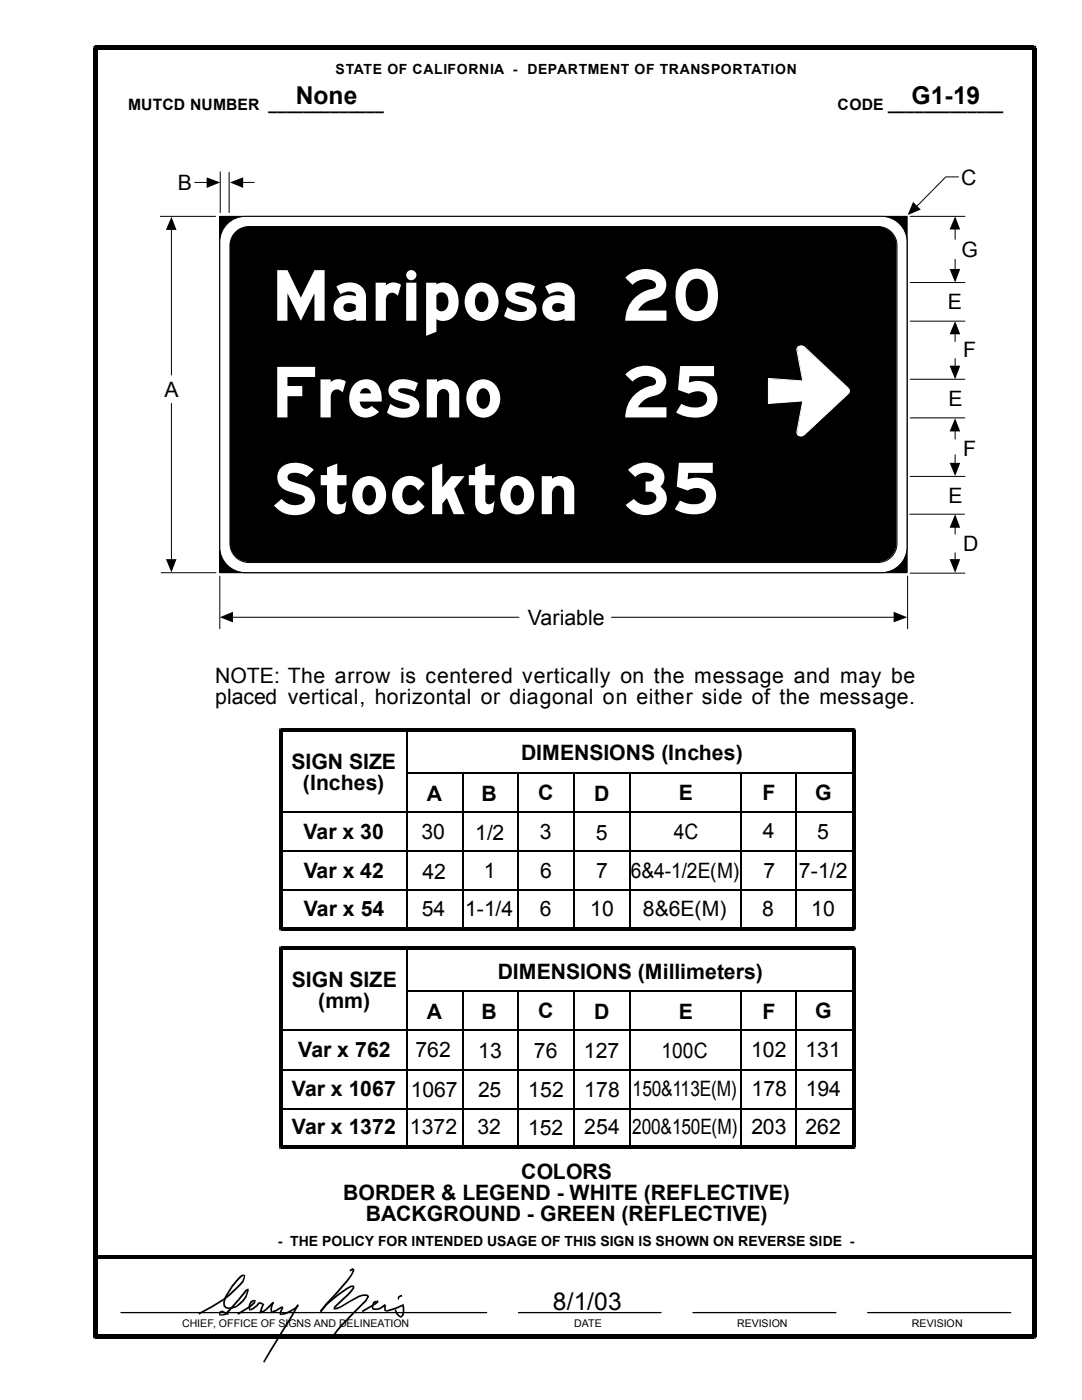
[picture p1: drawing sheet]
<svg xmlns="http://www.w3.org/2000/svg" width="216mm" height="279mm" viewBox="0 0 216 279" stroke-linecap="round" stroke-linejoin="round" font-family="sans-serif">
<path d="M18.6 9.1h.4v.9l.5-.4h-.9zM19 9.1h187.3v.9h-187.3zM206.3 9.1h.5v.5h-.9l.4 .4zM43.9 43.2h137.1v71.1h-137.1zM19 250.5h187.3v.7h-187.3zM18.6 9.6h.9v257.1h-.9zM19 266.3h187.3v.8h-187.3zM18.6 266.7h.9l-.5-.4v.8h-.4zM205.9 9.6h.9v257.1h-.9zM206.3 266.3l-.4 .4h.9v.4h-.5z" fill="#000"/>
<g fill="none" stroke="#000" stroke-width=".2">
<path d="M38.9 36.4h2.5M43.9 34.3v8.1M45.7 34.4v8M48.3 36.4h2.4M191.3 35.3h-2.6l-5.8 5.9M32 43.2h11M34.2 45.7v29.1M43.9 43.2h137.1v71.1h-137.1zM181.6 75.7h10.9M181.6 64.1h10.9M190.6 66.5v1.7M190.6 71.5v1.7"/>
<path d="M34.2 80.5v31.3M181.6 95.1h10.9M181.6 83.4h10.9M190.6 85.9v1.7M190.6 90.8v1.7M32.2 114.3h10.9M43.9 115v10.5M181.1 115v10.5M181.5 102.6h10.9M181.6 114.4h10.9M190.6 105.2v1.4M190.6 110.3v1.5"/>
<path d="M46.3 123.2h57.2M122 123.2h56.5"/>
</g>
<g fill="#000">
<path d="M41.2 35.4l2.7 1-2.7 1.1z" fill-rule="evenodd"/>
<path d="M45.9 36.4l2.6-1v2.1z" fill-rule="evenodd"/>
<path d="M34.2 43.3l1 2.6h-2.1z" fill-rule="evenodd"/>
<path d="M182.2 40.3l1.5 1.5-2.6 1.1z" fill-rule="evenodd"/>
<path d="M189.5 73h2.1l-1 2.7z" fill-rule="evenodd"/>
<path d="M190.6 64.1l1 2.6h-2.1z" fill-rule="evenodd"/>
<path d="M189.5 92.4h2.1l-1 2.6z" fill-rule="evenodd"/>
<path d="M190.6 83.5l1 2.6h-2.1z" fill-rule="evenodd"/>
<path d="M33.1 111.6h2.1l-1 2.6z" fill-rule="evenodd"/>
<path d="M189.5 111.6h2.1l-1 2.7z" fill-rule="evenodd"/>
<path d="M190.6 102.6l1 2.7h-2.1z" fill-rule="evenodd"/>
<path d="M43.9 123.2l2.6-1.1v2.1z" fill-rule="evenodd"/>
<path d="M178.3 122.1l2.7 1.1-2.7 1z" fill-rule="evenodd"/>
</g>
<path d="M45.1 45a5.1 5.1 0 0 1 3.8-1.8h127a5.1 5.1 0 0 1 5 5.1v60.8a5.1 5.1 0 0 1-5 5.1h-127a5.1 5.1 0 0 1-5-5.1v-60.8a5.1 5.1 0 0 1 1.2-3.3z" fill="#fff"/>
<path d="M45.7 44.4a5.1 5.1 0 0 1 3.2-1.2h127a5.1 5.1 0 0 1 5.1 5.1v60.9a5.1 5.1 0 0 1-5.1 5.1h-127a5.1 5.1 0 0 1-5-5.1v-60.9a5.1 5.1 0 0 1 1.8-3.9zM47 46.3a3.8 3.8 0 0 1 2.7-1.1h125.5a3.8 3.8 0 0 1 3.8 3.8v59.5a3.8 3.8 0 0 1-3.8 3.8h-125.5a3.8 3.8 0 0 1-3.8-3.8v-59.5a3.8 3.8 0 0 1 1.1-2.7zM181.6 43.2h10.9M181.6 56.4h10.9M190.6 45.6v2.2M190.6 51.7v2.2" fill="none" stroke="#000" stroke-width=".2"/>
<path d="M47 46.3a3.8 3.8 0 0 1 2.7-1.1h125.4a3.8 3.8 0 0 1 3.8 3.8v59.4a3.8 3.8 0 0 1-3.8 3.8h-125.4a3.8 3.8 0 0 1-3.8-3.8v-59.4a3.8 3.8 0 0 1 1.1-2.7z" fill="#000"/>
<g fill="#000">
<path d="M189.5 53.7h2.1l-1 2.7z" fill-rule="evenodd"/>
<path d="M190.6 43.2l1 2.6h-2.1z" fill-rule="evenodd"/>
</g>
<path d="M159.3 69.3a.82 .82 0 0 1 1.1 0l9.1 8.4v.6l-9.3 8.7h-.7l-.4-.4 1.1-6.6-6.9 .5v-4.9l6.9 .4-1.1-6.1z" fill-rule="evenodd" fill="#fff"/>
<path d="M159.3 69.2l.6-.2 .5 .2 8.8 8.3a.72 .72 0 0 1 0 1.1l-8.8 8.2-.5 .2-.6-.1-.3-.7 1.2-6.2-6.9 .5v-5l6.9 .5-1.2-6.2z" fill="none" stroke="#fff" stroke-width=".2"/>
<g fill="#000">
<path d="M55.7 145.4h.3v.7l.4-.4h-.7zM56 145.4h114.3v.6h-114.3zM170.3 145.4h.4v.3h-.7l.3 .3zM55.7 188.9h.3v.7l.4-.4h-.7zM55.7 145.7h.7v39.6h-.7zM56 188.9h114.3v.7h-114.3zM56 185h114.3v.7h-114.3zM55.7 185.3h.7l-.4-.3v.7h-.3zM170 145.7h.7v39.6h-.7zM170.3 188.9h.4v.3h-.7l.3 .4zM170.3 185l-.3 .3h.7v.4h-.4zM55.7 189.2h.7v39.7h-.7z"/>
<path d="M55.7 228.9h.7l-.4-.3v.7h-.3zM56 228.6h114.3v.7h-114.3zM170 189.2h.7v39.7h-.7zM170.3 228.6l-.3 .3h.7v.4h-.4zM48.7 254.5h.2l-.3 1.4-2.7 2.7-1.2 .9-.3-.3 1.2-.9 2.7-2.7zM44.4 259.2l.3 .3zM44.4 262.3l.6-.3 2.5-2.8 .3 .3-2.5 2.7-.8 .4zM47.5 259.2l.3 .3zM47.8 254.8l.5-.5 .6 .1v.3l-.3-.1a11.8 11.8 0 0 0-3.7 5.2l.1 .8-.4 .1-.1-.9a12.9 12.9 0 0 1 3.3-5zM48.7 254.5h.2v-.1v.3zM49 257.4l.5-.3 .2 .5h-.3l.1-.2-.2 .2-1.5 1.9-.3-.3zM49.4 257.5l.3 .1h-.1z"/>
<path d="M50 259.8l.6-.4 .2 .3-.6 .3-.2 .5v1h-.3l-.1-1.1zM50.6 259.4l.2 .3h-.3l.3-.3zM51.6 259.9l.1-.1-.1 .4h.2zM51.7 259.8l.7 .2-.1 .4-.7-.2zM54.4 259.8l.3 .1-.3-.1 .2 .3zM54.4 259.8l.3 .1-.4 1.5 .1 .3-.2 .3a1.7 1.7 0 0 1 .2-2.2zM69.7 253.5l.7-.4 .3 .2v.4h-.3v-.4v.1l-.5 .3zM70.5 256.5h.2v.2h-.3l.1 .2zM70.4 253.6l.3 .1-1.2 1.9-5.4 6.3-.3-.3 5.5-6.2 .7-1.1zM70.4 253.6l.3 .1zM70.4 256.7h.3v.4a20.2 20.2 0 0 1-3.8 3.9v.2h-.4l.1-.4 3.3-3.2 .5-.6zM73.2 258.3v.4z"/>
<path d="M73.2 258.3l.5 .4-.5 1a47.2 47.2 0 0 0-6.2 6.6l-.4 .5-.2-.2a18.7 18.7 0 0 1 4.4-5.1l2.1-2.1 .4-.7h-.1zM75 259.6h.2l.1 .2zM74.4 259.9l.6-.3 .3 .2a.93 .93 0 0 0-.8 1.2l.6 .1v.4l-.8-.2-.1-.8zM79.4 258.7l.3 .2-.1 .5-.3-.2zM79.4 258.7l.8-.3 .1 .3-.6 .3zM79.4 258.7l.3 .3zM39.6 262l4.8-2.8 .3 .3-5 2.9zM44.4 261.5l1.2 .6v.4l-1.3-.6zM44.4 261.5l-.1 .4zM43.9 261.7l.5-.2v.4l-.5 .1 .1 .3h.4v.3h-.6l-.1-.6zM44.4 262.3l.1 .3zM44.6 260.7l.3-.2 .1 .1z"/>
<path d="M44.9 260.5l.2 .3a2.37 2.37 0 0 0 2.5-.6l.7-.7 .6-.8 .5-1.2 .2 .1a4.5 4.5 0 0 1-4 3.7l-.6-.2-.4-.3zM47.3 262.1l2.2-1.3 .3 .2-2.2 1.4zM50.8 259.4l.3 .1-.2 .6-1.1 .9-.3-.2 1.3-1.1h-.3zM49.5 260.8l.3 .2zM50 261.2l.1 .3h-.1zM50 261.2l1.1-.8 .3 .3-1.3 .8zM51.6 259.9l.2 .3-.4 .5-.3-.3zM51.1 260.4l.3 .3zM51.8 261.8l.4 .1-.2-.2 .1 .3-.5 .1zM52 261.7l.6-.2 .7-.6 .1 .4-.7 .6-.6 .1zM52.4 260l.1 .1-.3 .3zM52.5 260.1l.2 .2-.5 1.6-.4-.1 .6-1.4h-.2z"/>
<path d="M53.2 261l1.2-1.2 .2 .3-1.2 1.2zM53.2 261l.1-.1 .1 .4zM54.4 261.6v.4h-.1zM54.4 261.6l1.9-.9 .1 .3-1.2 .7-.8 .3zM56.1 262.1l-.1 .4zM56.1 262.1a5.6 5.6 0 0 0 3.3-1.7l.2 .2a6.1 6.1 0 0 1-3.5 1.9zM56.3 260.7l.2 .2h-.4l.3 .1zM56.1 260.9h.4l.1 .1-.6 1.1v.4l-.2-.1v-.4l.4-1zM59.4 260.4l.2 .2zM59.4 260.4l.2 .1-1.3 2.3-5.6 9.1-.2-.1zM65 260.2l2.1-1.7 2-1.5 .9-.5h.5v.4h-.4a21.4 21.4 0 0 0-6 5l-.3-.3zM63.8 261.6l.3 .3z"/>
<path d="M66.7 261v.4h-.2v-.2h.4zM66.7 261l1.2-.3 3.6-2.1 .9-.3h.8v.4h-.8l-.8 .2-4.3 2.4-.6 .1zM72.1 261.6l3.2-1.9 .1 .1h-.2v-.2l.2-.1 .1 .4-.7 .5-2.4 1.5zM75.1 261.1l.5-.1 1-.6 .3 .2-1.2 .8-.6 .1zM75.1 261.1v.4zM76.8 260.2l.1 .2-.3 .2h.3l-.3-.2zM76.9 260.4l.1 .1v.9l.2 .1-.1 .3-.4-.2v-1.1l-.1 .1zM77.2 261.5l.1 .3h-.2zM77.2 261.5l1.7-.6 1.5-.6 .1 .3-1.5 .7-1.7 .5zM78.7 261.5l.3-.2 .3 .7 .8 .7-.2 .3-.8-.7zM79.8 262.7h.3l-.2 .3 .1 .1 .1-.1zM80.4 260.3l.1-.1 .1 .2-.3 .1 .2 .1z"/>
<path d="M80.3 260.5l.3-.1a2.47 2.47 0 0 1-.5 2.6l-.3-.3a1.98 1.98 0 0 0 .5-2.2z"/>
</g>
<g fill="none" stroke="#000" stroke-width=".34">
<path d="M56 145.6v39.7M81.2 154.3h89.1M81.2 145.6v39.7M92.3 154.3v31.1M103.4 154.3v31.1M114.6 154.3v31.1M125.6 154.3v31.1M147.8 154.3v31.1M158.8 154.3v31M56 169.8h114.3M56 177.6h114.3M56 162.1h114.3"/>
<path d="M81.2 197.9h89.1M81.2 189.1v39.8M92.3 197.9v31.1M103.4 197.9v31.1M114.6 197.9v31M125.6 197.9v31.1M147.8 198v30.9M158.8 197.8v31.1M56 205.7h114.3M56 213.4h114.3M56 221.2h114.3"/>
</g>
<path d="M24.1 262h73M103.5 262h28.4M138.3 262h28.5M173.1 262h28.6" fill="none" stroke="#000" stroke-width=".25"/>
<g font-size="15.2" fill="#fff">
<text x="54.1" y="64">Mariposa 20</text>
<text x="54.1" y="83.3">Fresno</text>
<text x="123.8" y="83.3">25</text>
<text x="54.3" y="102.6">Stockton 35</text>
</g>
<g font-size="4.9">
<text x="59" y="20.7">None</text>
<text x="181.9" y="20.8">G1-19</text>
<text x="110.3" y="261.5">8/1/03</text>
</g>
<g font-size="4.2">
<text x="35.5" y="38">B</text>
<text x="191.8" y="36.9">C</text>
<text x="191.9" y="51.2">G</text>
<text x="189.1" y="61.6">E</text>
<text x="192.2" y="71.3">F</text>
<text x="32.9" y="79.2">A</text>
<text x="189.2" y="81.1">E</text>
<text x="192.2" y="90.9">F</text>
<text x="189.2" y="100.4">E</text>
<text x="192.2" y="110">D</text>
<text x="105.3" y="124.8">Variable</text>
<text x="42.9" y="136.2">NOTE: The arrow is centered vertically on the message and may be</text>
<text x="42.9" y="140.5">placed vertical, horizontal or diagonal on either side of the message.</text>
<text x="58.2" y="153.5">SIGN SIZE</text>
<text x="104" y="151.7">DIMENSIONS (Inches)</text>
<text x="60.5" y="157.7">(Inches)</text>
<text x="85.2" y="159.8">A</text>
<text x="96.1" y="159.8">B</text>
<text x="107.4" y="159.7">C</text>
<text x="118.5" y="159.8">D</text>
<text x="135.5" y="159.7">E</text>
<text x="152.1" y="159.7">F</text>
<text x="162.6" y="159.6">G</text>
<text x="60.5" y="167.5">Var x 30</text>
<text x="84.1" y="167.5">30</text>
<text x="94.8" y="167.6">1/2</text>
<text x="107.7" y="167.5">3</text>
<text x="118.9" y="167.6">5</text>
<text x="134.5" y="167.5">4C</text>
<text x="152.2" y="167.3">4</text>
<text x="163.1" y="167.5">5</text>
<text x="60.6" y="175.2">Var x 42</text>
<text x="84.3" y="175.3">42</text>
<text x="96.5" y="175.3">1</text>
<text x="107.8" y="175.3">6</text>
<text x="119" y="175.3">7</text>
<text x="125.9" y="175.2">6&amp;4-1/2E(M)</text>
<text x="152.3" y="175.2">7</text>
<text x="159.4" y="175.2">7-1/2</text>
<text x="60.6" y="182.8">Var x 54</text>
<text x="84.2" y="182.8">54</text>
<text x="92.8" y="182.8">1-1/4</text>
<text x="107.7" y="182.9">6</text>
<text x="117.8" y="182.7">10</text>
<text x="128.3" y="182.8">8&amp;6E(M)</text>
<text x="152.1" y="182.7">8</text>
<text x="161.9" y="182.8">10</text>
<text x="58.3" y="197">SIGN SIZE</text>
<text x="99.3" y="195.3">DIMENSIONS (Millimeters)</text>
<text x="63.5" y="201.3">(mm)</text>
<text x="85.2" y="203.3">A</text>
<text x="96.1" y="203.3">B</text>
<text x="107.4" y="203.2">C</text>
<text x="118.5" y="203.4">D</text>
<text x="135.5" y="203.3">E</text>
<text x="152.1" y="203.3">F</text>
<text x="162.6" y="203.1">G</text>
<text x="59.5" y="211">Var x 762</text>
<text x="82.9" y="211">762</text>
<text x="95.4" y="211.1">13</text>
<text x="106.5" y="211.1">76</text>
<text x="116.5" y="211.1">127</text>
<text x="132" y="211.1">100C</text>
<text x="149.9" y="210.9">102</text>
<text x="160.7" y="211">131</text>
<text x="58.3" y="218.8">Var x 1067</text>
<text x="82" y="218.9">1067</text>
<text x="95.4" y="218.9">25</text>
<text x="105.4" y="218.9">152</text>
<text x="116.6" y="218.9">178</text>
<text x="126.2" y="218.8">150&amp;113E(M)</text>
<text x="149.9" y="218.8">178</text>
<text x="160.8" y="218.8">194</text>
<text x="58.3" y="226.4">Var x 1372</text>
<text x="81.8" y="226.4">1372</text>
<text x="95.3" y="226.4">32</text>
<text x="105.4" y="226.5">152</text>
<text x="116.6" y="226.3">254</text>
<text x="126.2" y="226.4">200&amp;150E(M)</text>
<text x="149.9" y="226.3">203</text>
<text x="160.7" y="226.4">262</text>
<text x="68.5" y="239.5">BORDER &amp; LEGEND - WHITE (REFLECTIVE)</text>
<text x="104" y="235.3">COLORS</text>
<text x="73" y="243.8">BACKGROUND - GREEN (REFLECTIVE)</text>
</g>
<g font-size="3.1">
<text x="25.6" y="21.9">MUTCD NUMBER _____________</text>
<text x="167.1" y="21.9">CODE _____________</text>
</g>
<g font-size="2.8">
<text x="67" y="14.7">STATE OF CALIFORNIA - DEPARTMENT OF TRANSPORTATION</text>
<text x="55.5" y="248.6">- THE POLICY FOR INTENDED USAGE OF THIS SIGN IS SHOWN ON REVERSE SIDE -</text>
</g>
<g font-size="2.1">
<text x="36.3" y="264.8">CHIEF, OFFICE OF SIGNS AND DELINEATION</text>
<text x="114.6" y="264.8">DATE</text>
<text x="147.1" y="264.8">REVISION</text>
<text x="181.9" y="264.8">REVISION</text>
</g>
</svg>
